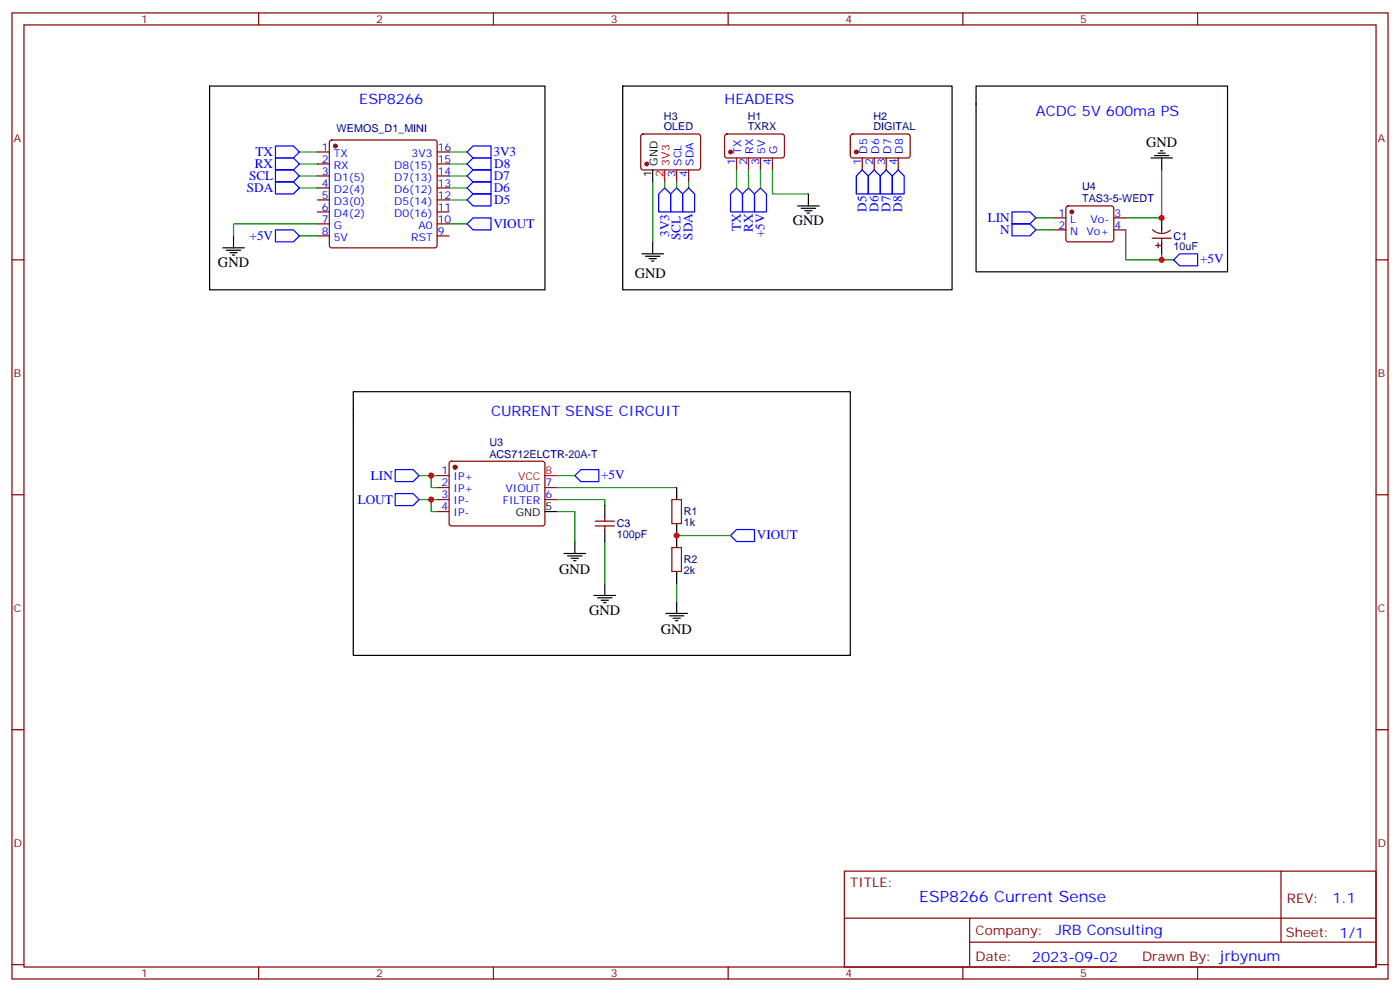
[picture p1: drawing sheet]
<svg xmlns="http://www.w3.org/2000/svg" width="412mm" height="292mm" viewBox="0 0 412 292" stroke-linecap="round" stroke-linejoin="round" font-family="sans-serif">
<g fill="none" stroke="#870000" stroke-width=".35">
<path d="M3.5 3.8h405.4v284.3h-405.4zM7.1 7.3h398.2v277.3h-398.2zM76.2 3.8v3.5M145.3 3.8v3.5M214.5 3.8v3.5M283.6 3.8v3.5M352.8 3.8v3.5M189 39.6l.4-.2 16.5 .1 .5 .6-.1 9.5-.6 .4h-16.5l-.5-.7v-9.2zM213.7 39.6l.4-.2 16.5 .1 .5 .6-.1 6-.6 .4-16.5-.1-.5-.6v-5.7zM250.7 39.6l.5-.2 16.5 .1 .4 .6-.1 6-.6 .4-16.5-.1-.4-.6v-5.7zM93.5 44.7h3.5M93.5 48.3h3.5"/>
<path d="M93.5 51.8h3.5M93.5 55.3h3.5M93.5 58.8h3.5M97.2 41.4l.5-.2h30.4l.5 .2 .2 .5v30.3l-.3 .5-.4 .3h-30.4l-.5-.3-.2-.5v-30.3zM128.8 44.7h3.5M128.8 48.3h3.5M128.8 51.8h3.5M128.8 55.3h3.5M128.8 58.8h3.5M199.3 50v3.6M202.8 50v3.6M217 46.5v3.5"/>
<path d="M220.5 46.5v3.5M224 46.5v3.5M227.5 46.5v3.5M254 46.5v3.5M257.5 46.5v3.5M261.1 46.5v3.5M264.6 46.5v3.5M3.5 76.5h3.6M93.5 62.4h3.5M93.5 65.9h3.5M93.5 69.4h3.5M128.8 62.4h3.5"/>
<path d="M128.8 65.9h3.5M128.8 69.4h3.5M310.4 67.7h3.6M310.4 64.1h3.6M314.2 60.8l.5-.2h12.7l.5 .2 .2 .5-.1 9.5-.6 .4-13-.1-.4-.6v-9.2zM328.1 67.7h3.5M328.1 64.1h3.5M339.4 70.1h5.6M339.5 67.6a3.8 3.8 0 0 0 5.2 .2M340.4 72.2h1.4M341.1 71.5v1.5M342.2 67.7v1"/>
<path d="M342.2 70.1v1.1M405.3 76.5h3.6M128.8 140h3.5M132.5 136l.5-.3 27.1 .1 .4 .7-.1 17.9-.6 .4-27.1-.1-.4-.6v-17.6zM3.5 145.6h3.6M128.8 143.5h3.5M128.8 147h3.5M128.8 150.6h3.5M160.5 143.5h3.5M160.5 147h3.5M175.3 154.8h5.7M175.3 153.4h5.7"/>
<path d="M178.2 152.3v1.1M178.2 154.8v1.1M197.9 147h2.8v7.1h-2.8zM405.3 145.6h3.6M197.9 161.1h2.8v7.1h-2.8zM3.5 214.8h3.6M405.3 214.8h3.6M248.7 256.4h156.6v28.2h-156.6zM377.3 256.4v20.9M248.7 270.2h156.5M285.6 277.3h119.6M285.6 270.2v14.2"/>
<path d="M3.5 283.9h3.6M76.2 284.6v3.5M145.3 284.6v3.5M214.5 284.6v3.5M283.6 284.6v3.5M352.8 284.6v3.5M405.3 283.9h3.6"/>
</g>
<g fill="#870000" stroke="#870000" stroke-width=".35">
<circle cx="215.2" cy="44.7" r=".53"/>
<circle cx="190.5" cy="48.3" r=".53"/>
<circle cx="98.8" cy="43" r=".53"/>
<circle cx="134.1" cy="137.5" r=".53"/>
<circle cx="315.7" cy="62.4" r=".53"/>
<circle cx="252.2" cy="44.7" r=".53"/>
</g>
<g fill="none" stroke="#000" stroke-width=".35">
<path d="M61.7 25.3h98.8v60h-98.8zM183.4 25.3h97.1v60h-97.1zM287.5 25.3h74.1v54.7h-74.1zM192.3 50v3.6M238.1 57.1v3.5M339 46.5h6.4M340.1 45.8h4.2M341.1 45.1h2.2M341.8 44.4h.7M342.2 46.5v3.5M65.6 73h6.4M66.7 73.7h4.2"/>
<path d="M67.7 74.4h2.1M68.4 75.1h.7M68.8 69.4v3.6M189.1 74.7h6.3M190.1 75.4h4.3M191.2 76.1h2.1M191.9 76.8h.7M192.3 71.2v3.5M234.9 60.6h6.4M236 61.3h4.2M237.1 62h2.1M237.8 62.7h.7"/>
<path d="M342.2 64.1v3.6M342.2 71.2v3.5M104.1 115.3h146.4v77.6h-146.4zM160.5 150.6h3.5M169.3 159.4v3.5M178.2 148.8v3.5M178.2 155.9v3.5M199.3 143.5v3.5M199.3 154.1v7M166.2 162.9h6.3M167.2 163.6h4.2M168.3 164.3h2.1"/>
<path d="M169 165h.7M175 175.3h6.3M176 176h4.3M177.1 176.7h2.1M177.8 177.4h.7M178.2 171.7v3.6M199.3 168.2v3.5M199.3 177v3.6M196.1 180.6h6.4M197.2 181.3h4.2M198.3 182h2.1M199 182.7h.7"/>
</g>
<path d="M195.8 50v3.6M160.5 140h3.5" fill="none" stroke="#f00" stroke-width=".35"/>
<g fill="none" stroke="#00f" stroke-width=".35">
<path d="M81.1 53.6h5.3l1.8 1.7-1.8 1.8h-5.3zM81.1 50h5.3l1.8 1.8-1.8 1.8h-5.3zM81.1 46.5h5.3l1.8 1.8-1.8 1.7h-5.3zM81.1 43h5.3l1.8 1.7-1.8 1.8h-5.3zM137.6 44.7l1.7-1.7h5.3v3.5h-5.3zM137.6 48.3l1.7-1.8h5.3v3.5h-5.3zM137.6 51.8l1.7-1.8h5.3v3.6h-5.3zM137.6 55.3l1.7-1.7h5.3v3.5h-5.3zM137.6 58.8l1.7-1.7h5.3v3.5h-5.3zM195.8 55.3l1.8 1.8v5.3h-3.6v-5.3zM199.3 55.3l1.8 1.8v5.3h-3.5v-5.3zM202.8 55.3l1.8 1.8v5.3h-3.5v-5.3z"/>
<path d="M217 55.3l1.7 1.8v5.3h-3.5v-5.3zM220.5 55.3l1.7 1.8v5.3h-3.5v-5.3zM224 55.3l1.8 1.8v5.3h-3.6v-5.3zM254 50l1.8 1.8v5.3h-3.6v-5.3zM255.8 51.8l1.7-1.8 1.8 1.8v5.3h-3.5zM261.1 50l1.7 1.8v5.3h-3.5v-5.3zM262.8 51.8l1.8-1.8 1.7 1.8v5.3h-3.5zM81.1 67.7h5.3l1.8 1.7-1.8 1.8h-5.3zM137.6 65.9l1.7-1.8h5.3v3.6h-5.3zM298.1 62.4h5.3l1.8 1.7-1.8 1.8h-5.3zM298.1 65.9h5.3l1.8 1.8-1.8 1.7h-5.3zM345.7 76.5l1.8-1.8h5.3v3.5h-5.3z"/>
<path d="M116.4 138.2h5.3l1.8 1.8-1.8 1.7h-5.3zM169.3 140l1.8-1.8h5.3v3.5h-5.3zM116.4 145.3h5.3l1.8 1.7-1.8 1.8h-5.3zM215.2 157.6l1.8-1.7h5.2v3.5h-5.2z"/>
</g>
<g fill="none" stroke="#008700" stroke-width=".35">
<path d="M88.2 44.7h5.3M88.2 55.3h5.3M88.2 51.8h5.3M88.2 48.3h5.3M132.3 44.7h5.3M132.3 55.3h5.3M132.3 51.8h5.3M132.3 48.3h5.3M132.3 58.8h5.3M192.3 53.6v17.6M195.8 53.6v1.7M199.3 53.6v1.7"/>
<path d="M202.8 53.6v1.7M217 50v5.3M220.5 50v5.3M224 50v5.3M227.5 50v7.1h10.6M342.2 50v14.1h-10.6M88.2 69.4h5.3M93.5 65.9h-24.7v3.5M132.3 65.9h5.3M305.2 64.1h5.2M305.2 67.7h5.2M331.6 67.7v8.8h14.1"/>
<path d="M342.2 74.7v1.8M123.5 140h3.5M128.8 140h-1.8v3.5h1.8M164 140h5.3M123.5 147h3.5M128.8 147h-1.8v3.6h1.8M164 150.6h5.3v8.8M164 147h14.2v1.8M164 143.5h35.3M178.2 159.4v12.3M199.3 157.6h15.9M199.3 171.7v5.3"/>
</g>
<g fill="#c00">
<circle cx="127" cy="140" r=".88"/>
<circle cx="127" cy="147" r=".88"/>
<circle cx="342.2" cy="64.1" r=".88"/>
<circle cx="342.2" cy="76.5" r=".88"/>
<circle cx="199.3" cy="157.6" r=".88"/>
</g>
<text font-size="4.6" fill="#00f" x="270.8" y="265.4">ESP8266 Current Sense</text>
<g font-size="4.2" fill="#00f">
<text x="105.8" y="30.6">ESP8266</text>
<text x="213.4" y="30.6">HEADERS</text>
<text x="305.2" y="34.1">ACDC 5V 600ma PS</text>
<text x="144.6" y="122.3">CURRENT SENSE CIRCUIT</text>
<text x="392.5" y="265.7">1.1</text>
<text x="310.9" y="275.2">JRB Consulting</text>
<text x="304" y="283">2023-09-02</text>
</g>
<g font-size="4.2">
<text x="337.6" y="43.2">GND</text>
<text x="233.5" y="66.3">GND</text>
<text x="64.2" y="78.6">GND</text>
<text x="187" y="81.8">GND</text>
<text x="164.7" y="169">GND</text>
<text x="173.6" y="180.9">GND</text>
<text x="194.7" y="186.7">GND</text>
</g>
<g font-size="3.9" fill="#00f">
<text x="75.3" y="46">TX</text>
<text x="145.3" y="45.8">3V3</text>
<text x="73.4" y="53.1">SCL</text>
<text x="75.1" y="49.6">RX</text>
<text x="145.5" y="53.1">D7</text>
<text x="145.6" y="49.6">D8</text>
<text x="72.7" y="56.6">SDA</text>
<text x="145.5" y="56.6">D6</text>
<text x="145.6" y="60.2">D5</text>
<text x="255.2" y="62.4" transform="rotate(-90 255.2 62.4)">D5</text>
<text x="258.7" y="62.4" transform="rotate(-90 258.7 62.4)">D6</text>
<text x="262.3" y="62.4" transform="rotate(-90 262.3 62.4)">D7</text>
<text x="265.8" y="62.4" transform="rotate(-90 265.8 62.4)">D8</text>
<text x="290.9" y="65.4">LIN</text>
<text x="73.5" y="70.7">+5V</text>
<text x="145.3" y="67">VIOUT</text>
<text x="197.1" y="69.7" transform="rotate(-90 197.1 69.7)">3V3</text>
<text x="200.5" y="70.7" transform="rotate(-90 200.5 70.7)">SCL</text>
<text x="204" y="70.5" transform="rotate(-90 204 70.5)">SDA</text>
<text x="218.3" y="68" transform="rotate(-90 218.3 68)">TX</text>
<text x="221.8" y="68.3" transform="rotate(-90 221.8 68.3)">RX</text>
<text x="225.2" y="69.8" transform="rotate(-90 225.2 69.8)">+5V</text>
<text x="294.6" y="68.9">N</text>
<text x="353.5" y="77.5">+5V</text>
<text x="109.3" y="141.3">LIN</text>
<text x="177.1" y="141.1">+5V</text>
<text x="105.4" y="148.3">LOUT</text>
<text x="223" y="158.7">VIOUT</text>
</g>
<g font-size="3.9" fill="#800">
<text x="250.5" y="261">TITLE:</text>
<text x="379.1" y="265.7">REV:</text>
<text x="287.4" y="275.2">Company:</text>
<text x="378.7" y="275.8">Sheet: 1/1</text>
<text x="287.4" y="282.9">Date:</text>
<text x="336.4" y="282.9">Drawn By: jrbynum</text>
</g>
<g font-size="3.2" fill="#800">
<text x="41.6" y="6.8">1</text>
<text x="110.8" y="6.8">2</text>
<text x="179.9" y="6.8">3</text>
<text x="249.1" y="6.8">4</text>
<text x="318.2" y="6.8">5</text>
<text x="4.1" y="41.9">A</text>
<text x="405.9" y="41.9">A</text>
<text x="4.1" y="111.1">B</text>
<text x="405.9" y="111.1">B</text>
<text x="4.1" y="180.2">C</text>
<text x="405.9" y="180.2">C</text>
<text x="4.1" y="249.3">D</text>
<text x="405.9" y="249.3">D</text>
<text x="41.6" y="287.6">1</text>
<text x="110.8" y="287.6">2</text>
<text x="179.9" y="287.6">3</text>
<text x="249.1" y="287.6">4</text>
<text x="318.2" y="287.6">5</text>
</g>
<g font-size="3.2" fill="#000080">
<text x="195.6" y="35.2">H3</text>
<text x="220.3" y="35.2">H1</text>
<text x="257.3" y="35.2">H2</text>
<text x="99.2" y="38.7">WEMOS_D1_MINI</text>
<text x="195.6" y="38.4">OLED</text>
<text x="220.3" y="38.4">TXRX</text>
<text x="257.3" y="38.4">DIGITAL</text>
<text x="318.8" y="59.3">TAS3-5-WEDT</text>
<text x="318.8" y="56">U4</text>
<text x="345.7" y="70.5">C1</text>
<text x="345.7" y="73.7">10uF</text>
<text x="144.1" y="131.4">U3</text>
<text x="144.1" y="134.7">ACS712ELCTR-20A-T</text>
<text x="181.7" y="155.2">C3</text>
<text x="201.4" y="154.9">1k</text>
<text x="201.4" y="151.7">R1</text>
<text x="181.7" y="158.5">100pF</text>
<text x="201.4" y="165.8">R2</text>
<text x="201.4" y="169">2k</text>
</g>
<g font-size="3.2" fill="#00f">
<text x="94.8" y="44.4">1</text>
<text x="94.8" y="47.9">2</text>
<text x="98.3" y="46.1">TX</text>
<text x="121.3" y="46.1">3V3</text>
<text x="128.9" y="47.9">15</text>
<text x="128.9" y="44.4">16</text>
<text x="218.4" y="45.2" transform="rotate(-90 218.4 45.2)">TX</text>
<text x="221.9" y="45.2" transform="rotate(-90 221.9 45.2)">RX</text>
<text x="225.4" y="45.2" transform="rotate(-90 225.4 45.2)">5V</text>
<text x="229" y="45.2" transform="rotate(-90 229 45.2)">G</text>
<text x="255.4" y="45.2" transform="rotate(-90 255.4 45.2)">D5</text>
<text x="258.9" y="45.2" transform="rotate(-90 258.9 45.2)">D6</text>
<text x="262.5" y="45.2" transform="rotate(-90 262.5 45.2)">D7</text>
<text x="266" y="45.2" transform="rotate(-90 266 45.2)">D8</text>
<text x="94.8" y="51.4">3</text>
<text x="98.3" y="49.7">RX</text>
<text x="98.3" y="53.2">D1(5)</text>
<text x="116.1" y="53.2">D7(13)</text>
<text x="116.1" y="49.7">D8(15)</text>
<text x="128.9" y="51.4">14</text>
<text x="199" y="52.2" transform="rotate(-90 199 52.2)">3</text>
<text x="200.7" y="48.7" transform="rotate(-90 200.7 48.7)">SCL</text>
<text x="202.5" y="52.2" transform="rotate(-90 202.5 52.2)">4</text>
<text x="204.3" y="48.7" transform="rotate(-90 204.3 48.7)">SDA</text>
<text x="216.6" y="48.7" transform="rotate(-90 216.6 48.7)">1</text>
<text x="220.1" y="48.7" transform="rotate(-90 220.1 48.7)">2</text>
<text x="223.7" y="48.7" transform="rotate(-90 223.7 48.7)">3</text>
<text x="227.2" y="48.7" transform="rotate(-90 227.2 48.7)">4</text>
<text x="253.6" y="48.7" transform="rotate(-90 253.6 48.7)">1</text>
<text x="257.2" y="48.7" transform="rotate(-90 257.2 48.7)">2</text>
<text x="260.7" y="48.7" transform="rotate(-90 260.7 48.7)">3</text>
<text x="264.2" y="48.7" transform="rotate(-90 264.2 48.7)">4</text>
<text x="94.8" y="55">4</text>
<text x="94.8" y="58.5">5</text>
<text x="98.3" y="56.7">D2(4)</text>
<text x="116.1" y="56.7">D6(12)</text>
<text x="128.9" y="58.5">12</text>
<text x="128.9" y="55">13</text>
<text x="94.8" y="62">6</text>
<text x="94.8" y="65.5">7</text>
<text x="98.3" y="60.3">D3(0)</text>
<text x="98.3" y="63.8">D4(2)</text>
<text x="116.1" y="63.8">D0(16)</text>
<text x="116.1" y="60.3">D5(14)</text>
<text x="128.9" y="65.5">10</text>
<text x="128.9" y="62">11</text>
<text x="311.8" y="63.8">1</text>
<text x="315.3" y="65.5">L</text>
<text x="321.2" y="65.5">Vo-</text>
<text x="328.3" y="63.8">3</text>
<text x="94.8" y="69.1">8</text>
<text x="98.3" y="67.3">G</text>
<text x="98.3" y="70.8">5V</text>
<text x="121.1" y="70.8">RST</text>
<text x="123.3" y="67.3">A0</text>
<text x="128.9" y="69.1">9</text>
<text x="311.8" y="67.3">2</text>
<text x="315.3" y="69.1">N</text>
<text x="320.1" y="69.1">Vo+</text>
<text x="328.3" y="67.3">4</text>
<text x="130.1" y="139.6">1</text>
<text x="130.1" y="143.2">2</text>
<text x="133.6" y="141.4">IP+</text>
<text x="160.7" y="143.2">7</text>
<text x="130.1" y="146.7">3</text>
<text x="133.6" y="144.9">IP+</text>
<text x="133.6" y="148.4">IP-</text>
<text x="148.1" y="148.4">FILTER</text>
<text x="148.9" y="144.9">VIOUT</text>
<text x="160.7" y="146.7">6</text>
<text x="130.1" y="150.2">4</text>
<text x="133.6" y="152">IP-</text>
</g>
<g font-size="3.2">
<text x="191.9" y="52.2" transform="rotate(-90 191.9 52.2)">1</text>
<text x="193.7" y="48.7" transform="rotate(-90 193.7 48.7)">GND</text>
<text x="151.9" y="152">GND</text>
<text x="160.7" y="150.2">5</text>
</g>
<g font-size="3.2" fill="#f00">
<text x="195.4" y="52.2" transform="rotate(-90 195.4 52.2)">2</text>
<text x="197.2" y="48.7" transform="rotate(-90 197.2 48.7)">3V3</text>
<text x="152.6" y="141.4">VCC</text>
<text x="160.7" y="139.6">8</text>
</g>
</svg>
